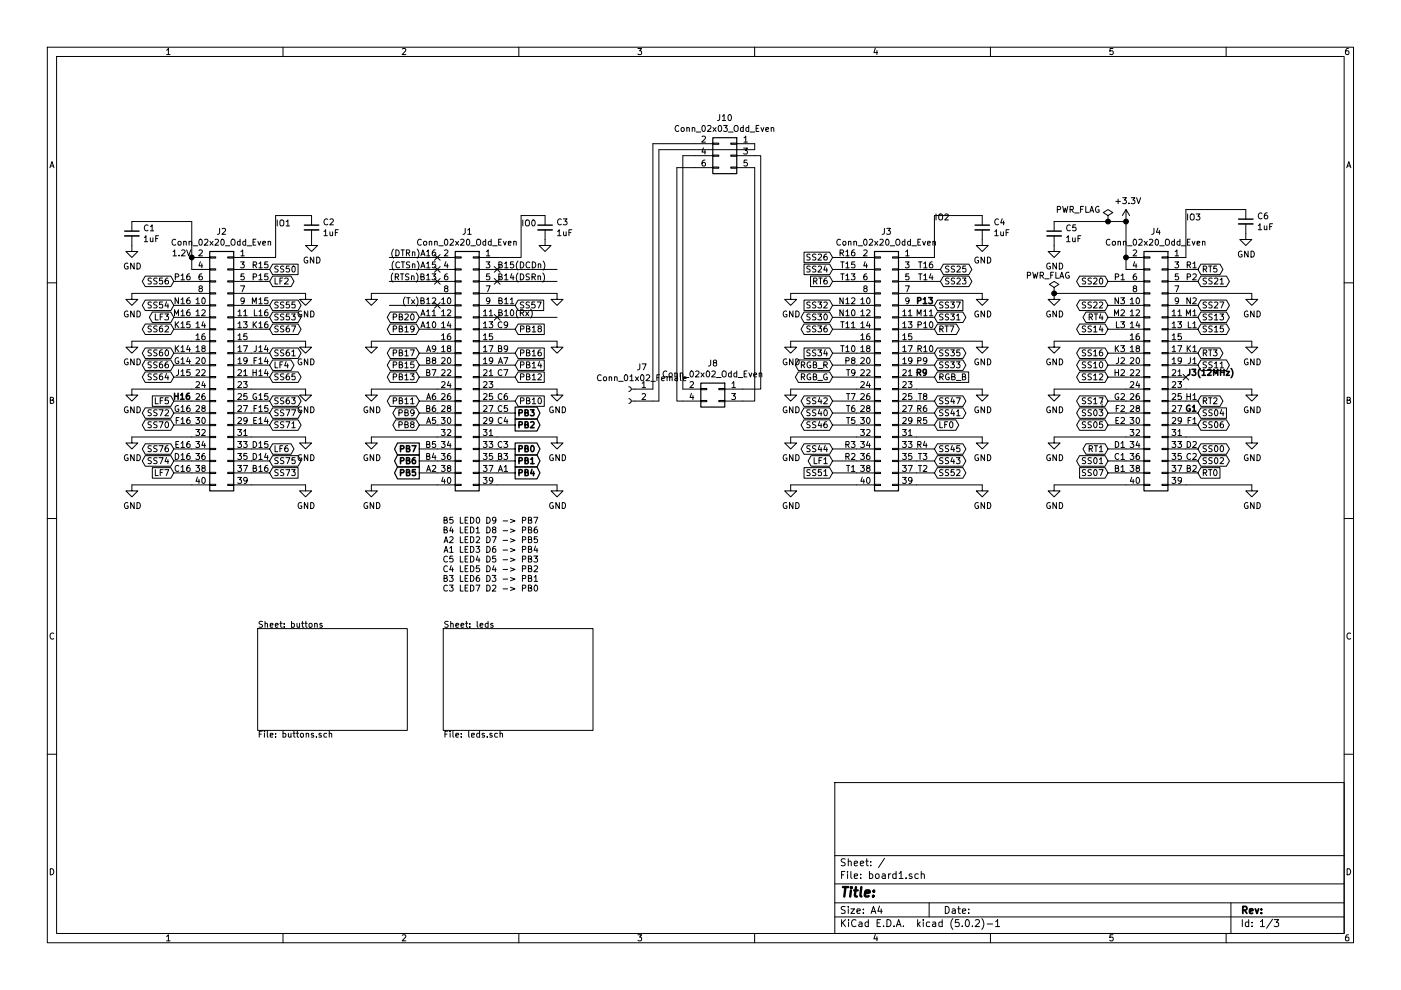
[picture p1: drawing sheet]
EESchema Schematic File Version 4
LIBS:board1-cache
EELAYER 29 0
EELAYER END
$Descr A4 11693 8268
encoding utf-8
Sheet 1 3
Title ""
Date ""
Rev ""
Comp ""
Comment1 ""
Comment2 ""
Comment3 ""
Comment4 ""
$EndDescr
Text GLabel 1450 2350 0    50   BiDi ~ 0
SS56
Text GLabel 1450 2550 0    50   BiDi ~ 0
SS54
Text GLabel 1450 2650 0    50   BiDi ~ 0
LF3
$Comp
L power:GND #PWR0101
U 1 1
P 1100 2450
F 0 "#PWR0101" H 1100 2200 50  0001 C CNN
F 1 "GND" H 1105 2277 50  0000 C CNN
F 2 "" H 1100 2450 50  0001 C CNN
F 3 "" H 1100 2450 50  0001 C CNN
	1    1100 2450
	1    0    0    -1  
$EndComp
$Comp
L power:GND #PWR0102
U 1 1
P 1100 2850
F 0 "#PWR0102" H 1100 2600 50  0001 C CNN
F 1 "GND" H 1105 2677 50  0000 C CNN
F 2 "" H 1100 2850 50  0001 C CNN
F 3 "" H 1100 2850 50  0001 C CNN
	1    1100 2850
	1    0    0    -1  
$EndComp
$Comp
L power:GND #PWR0103
U 1 1
P 1100 3250
F 0 "#PWR0103" H 1100 3000 50  0001 C CNN
F 1 "GND" H 1105 3077 50  0000 C CNN
F 2 "" H 1100 3250 50  0001 C CNN
F 3 "" H 1100 3250 50  0001 C CNN
	1    1100 3250
	1    0    0    -1  
$EndComp
$Comp
L power:GND #PWR0104
U 1 1
P 1100 3650
F 0 "#PWR0104" H 1100 3400 50  0001 C CNN
F 1 "GND" H 1105 3477 50  0000 C CNN
F 2 "" H 1100 3650 50  0001 C CNN
F 3 "" H 1100 3650 50  0001 C CNN
	1    1100 3650
	1    0    0    -1  
$EndComp
$Comp
L power:GND #PWR0105
U 1 1
P 1100 4050
F 0 "#PWR0105" H 1100 3800 50  0001 C CNN
F 1 "GND" H 1105 3877 50  0000 C CNN
F 2 "" H 1100 4050 50  0001 C CNN
F 3 "" H 1100 4050 50  0001 C CNN
	1    1100 4050
	1    0    0    -1  
$EndComp
Text GLabel 1450 2750 0    50   BiDi ~ 0
SS62
Text GLabel 1450 2950 0    50   BiDi ~ 0
SS60
Text GLabel 1450 3050 0    50   BiDi ~ 0
SS66
Text GLabel 1450 3150 0    50   BiDi ~ 0
SS64
Text GLabel 1450 3350 0    50   Input ~ 0
LF5
Text GLabel 1450 3450 0    50   BiDi ~ 0
SS72
Text GLabel 1450 3550 0    50   BiDi ~ 0
SS70
Text GLabel 1450 3750 0    50   BiDi ~ 0
SS76
Text GLabel 1450 3850 0    50   BiDi ~ 0
SS74
Text GLabel 1450 3950 0    50   Input ~ 0
LF7
Text GLabel 2250 3950 2    50   Input ~ 0
SS73
Text GLabel 2250 3850 2    50   BiDi ~ 0
SS75
Text GLabel 2250 3750 2    50   BiDi ~ 0
LF6
Text GLabel 2250 3550 2    50   BiDi ~ 0
SS71
Text GLabel 2250 3450 2    50   BiDi ~ 0
SS77
Text GLabel 2250 3350 2    50   BiDi ~ 0
SS63
Text GLabel 2250 3150 2    50   BiDi ~ 0
SS65
Text GLabel 2250 3050 2    50   BiDi ~ 0
LF4
Text GLabel 2250 2950 2    50   BiDi ~ 0
SS61
Text GLabel 2250 2750 2    50   BiDi ~ 0
SS67
Text GLabel 2250 2650 2    50   BiDi ~ 0
SS53
Text GLabel 2250 2550 2    50   BiDi ~ 0
SS55
Text GLabel 2250 2350 2    50   BiDi ~ 0
LF2
Text GLabel 2250 2250 2    50   Input ~ 0
SS50
$Comp
L power:GND #PWR0107
U 1 1
P 2550 2450
F 0 "#PWR0107" H 2550 2200 50  0001 C CNN
F 1 "GND" H 2555 2277 50  0000 C CNN
F 2 "" H 2550 2450 50  0001 C CNN
F 3 "" H 2550 2450 50  0001 C CNN
	1    2550 2450
	1    0    0    -1  
$EndComp
$Comp
L power:GND #PWR0108
U 1 1
P 2550 2850
F 0 "#PWR0108" H 2550 2600 50  0001 C CNN
F 1 "GND" H 2555 2677 50  0000 C CNN
F 2 "" H 2550 2850 50  0001 C CNN
F 3 "" H 2550 2850 50  0001 C CNN
	1    2550 2850
	1    0    0    -1  
$EndComp
$Comp
L power:GND #PWR0109
U 1 1
P 2550 3250
F 0 "#PWR0109" H 2550 3000 50  0001 C CNN
F 1 "GND" H 2555 3077 50  0000 C CNN
F 2 "" H 2550 3250 50  0001 C CNN
F 3 "" H 2550 3250 50  0001 C CNN
	1    2550 3250
	1    0    0    -1  
$EndComp
$Comp
L power:GND #PWR0110
U 1 1
P 2550 3650
F 0 "#PWR0110" H 2550 3400 50  0001 C CNN
F 1 "GND" H 2555 3477 50  0000 C CNN
F 2 "" H 2550 3650 50  0001 C CNN
F 3 "" H 2550 3650 50  0001 C CNN
	1    2550 3650
	1    0    0    -1  
$EndComp
$Comp
L power:GND #PWR0111
U 1 1
P 2550 4050
F 0 "#PWR0111" H 2550 3800 50  0001 C CNN
F 1 "GND" H 2555 3877 50  0000 C CNN
F 2 "" H 2550 4050 50  0001 C CNN
F 3 "" H 2550 4050 50  0001 C CNN
	1    2550 4050
	1    0    0    -1  
$EndComp
$Comp
L power:GND #PWR0116
U 1 1
P 3100 2450
F 0 "#PWR0116" H 3100 2200 50  0001 C CNN
F 1 "GND" H 3105 2277 50  0001 C CNN
F 2 "" H 3100 2450 50  0001 C CNN
F 3 "" H 3100 2450 50  0001 C CNN
	1    3100 2450
	1    0    0    -1  
$EndComp
Text GLabel 4300 2550 2    50   Input ~ 0
SS57
$Comp
L power:GND #PWR0117
U 1 1
P 3100 2850
F 0 "#PWR0117" H 3100 2600 50  0001 C CNN
F 1 "GND" H 3105 2677 50  0001 C CNN
F 2 "" H 3100 2850 50  0001 C CNN
F 3 "" H 3100 2850 50  0001 C CNN
	1    3100 2850
	1    0    0    -1  
$EndComp
$Comp
L power:GND #PWR0118
U 1 1
P 3100 3250
F 0 "#PWR0118" H 3100 3000 50  0001 C CNN
F 1 "GND" H 3105 3077 50  0000 C CNN
F 2 "" H 3100 3250 50  0001 C CNN
F 3 "" H 3100 3250 50  0001 C CNN
	1    3100 3250
	1    0    0    -1  
$EndComp
$Comp
L power:GND #PWR0119
U 1 1
P 3100 3650
F 0 "#PWR0119" H 3100 3400 50  0001 C CNN
F 1 "GND" H 3105 3477 50  0000 C CNN
F 2 "" H 3100 3650 50  0001 C CNN
F 3 "" H 3100 3650 50  0001 C CNN
	1    3100 3650
	1    0    0    -1  
$EndComp
$Comp
L power:GND #PWR0120
U 1 1
P 3100 4050
F 0 "#PWR0120" H 3100 3800 50  0001 C CNN
F 1 "GND" H 3105 3877 50  0000 C CNN
F 2 "" H 3100 4050 50  0001 C CNN
F 3 "" H 3100 4050 50  0001 C CNN
	1    3100 4050
	1    0    0    -1  
$EndComp
$Comp
L power:GND #PWR0121
U 1 1
P 4650 2450
F 0 "#PWR0121" H 4650 2200 50  0001 C CNN
F 1 "GND" H 4655 2277 50  0001 C CNN
F 2 "" H 4650 2450 50  0001 C CNN
F 3 "" H 4650 2450 50  0001 C CNN
	1    4650 2450
	1    0    0    -1  
$EndComp
$Comp
L power:GND #PWR0122
U 1 1
P 4650 2850
F 0 "#PWR0122" H 4650 2600 50  0001 C CNN
F 1 "GND" H 4655 2677 50  0001 C CNN
F 2 "" H 4650 2850 50  0001 C CNN
F 3 "" H 4650 2850 50  0001 C CNN
	1    4650 2850
	1    0    0    -1  
$EndComp
$Comp
L power:GND #PWR0123
U 1 1
P 4650 3250
F 0 "#PWR0123" H 4650 3000 50  0001 C CNN
F 1 "GND" H 4655 3077 50  0000 C CNN
F 2 "" H 4650 3250 50  0001 C CNN
F 3 "" H 4650 3250 50  0001 C CNN
	1    4650 3250
	1    0    0    -1  
$EndComp
$Comp
L power:GND #PWR0124
U 1 1
P 4650 3650
F 0 "#PWR0124" H 4650 3400 50  0001 C CNN
F 1 "GND" H 4655 3477 50  0000 C CNN
F 2 "" H 4650 3650 50  0001 C CNN
F 3 "" H 4650 3650 50  0001 C CNN
	1    4650 3650
	1    0    0    -1  
$EndComp
$Comp
L power:GND #PWR0125
U 1 1
P 4650 4050
F 0 "#PWR0125" H 4650 3800 50  0001 C CNN
F 1 "GND" H 4655 3877 50  0000 C CNN
F 2 "" H 4650 4050 50  0001 C CNN
F 3 "" H 4650 4050 50  0001 C CNN
	1    4650 4050
	1    0    0    -1  
$EndComp
$Comp
L power:GND #PWR0126
U 1 1
P 6600 2450
F 0 "#PWR0126" H 6600 2200 50  0001 C CNN
F 1 "GND" H 6605 2277 50  0000 C CNN
F 2 "" H 6600 2450 50  0001 C CNN
F 3 "" H 6600 2450 50  0001 C CNN
	1    6600 2450
	1    0    0    -1  
$EndComp
$Comp
L power:GND #PWR0127
U 1 1
P 6600 2850
F 0 "#PWR0127" H 6600 2600 50  0001 C CNN
F 1 "GND" H 6605 2677 50  0000 C CNN
F 2 "" H 6600 2850 50  0001 C CNN
F 3 "" H 6600 2850 50  0001 C CNN
	1    6600 2850
	1    0    0    -1  
$EndComp
$Comp
L power:GND #PWR0128
U 1 1
P 6600 3250
F 0 "#PWR0128" H 6600 3000 50  0001 C CNN
F 1 "GND" H 6605 3077 50  0000 C CNN
F 2 "" H 6600 3250 50  0001 C CNN
F 3 "" H 6600 3250 50  0001 C CNN
	1    6600 3250
	1    0    0    -1  
$EndComp
$Comp
L power:GND #PWR0129
U 1 1
P 6600 3650
F 0 "#PWR0129" H 6600 3400 50  0001 C CNN
F 1 "GND" H 6605 3477 50  0000 C CNN
F 2 "" H 6600 3650 50  0001 C CNN
F 3 "" H 6600 3650 50  0001 C CNN
	1    6600 3650
	1    0    0    -1  
$EndComp
$Comp
L power:GND #PWR0130
U 1 1
P 6600 4050
F 0 "#PWR0130" H 6600 3800 50  0001 C CNN
F 1 "GND" H 6605 3877 50  0000 C CNN
F 2 "" H 6600 4050 50  0001 C CNN
F 3 "" H 6600 4050 50  0001 C CNN
	1    6600 4050
	1    0    0    -1  
$EndComp
$Comp
L power:GND #PWR0131
U 1 1
P 8200 2450
F 0 "#PWR0131" H 8200 2200 50  0001 C CNN
F 1 "GND" H 8205 2277 50  0000 C CNN
F 2 "" H 8200 2450 50  0001 C CNN
F 3 "" H 8200 2450 50  0001 C CNN
	1    8200 2450
	1    0    0    -1  
$EndComp
$Comp
L power:GND #PWR0132
U 1 1
P 8200 2850
F 0 "#PWR0132" H 8200 2600 50  0001 C CNN
F 1 "GND" H 8205 2677 50  0000 C CNN
F 2 "" H 8200 2850 50  0001 C CNN
F 3 "" H 8200 2850 50  0001 C CNN
	1    8200 2850
	1    0    0    -1  
$EndComp
$Comp
L power:GND #PWR0133
U 1 1
P 8200 3250
F 0 "#PWR0133" H 8200 3000 50  0001 C CNN
F 1 "GND" H 8205 3077 50  0000 C CNN
F 2 "" H 8200 3250 50  0001 C CNN
F 3 "" H 8200 3250 50  0001 C CNN
	1    8200 3250
	1    0    0    -1  
$EndComp
$Comp
L power:GND #PWR0134
U 1 1
P 8200 3650
F 0 "#PWR0134" H 8200 3400 50  0001 C CNN
F 1 "GND" H 8205 3477 50  0000 C CNN
F 2 "" H 8200 3650 50  0001 C CNN
F 3 "" H 8200 3650 50  0001 C CNN
	1    8200 3650
	1    0    0    -1  
$EndComp
$Comp
L power:GND #PWR0135
U 1 1
P 8200 4050
F 0 "#PWR0135" H 8200 3800 50  0001 C CNN
F 1 "GND" H 8205 3877 50  0000 C CNN
F 2 "" H 8200 4050 50  0001 C CNN
F 3 "" H 8200 4050 50  0001 C CNN
	1    8200 4050
	1    0    0    -1  
$EndComp
$Comp
L power:GND #PWR0136
U 1 1
P 8800 2450
F 0 "#PWR0136" H 8800 2200 50  0001 C CNN
F 1 "GND" H 8805 2277 50  0000 C CNN
F 2 "" H 8800 2450 50  0001 C CNN
F 3 "" H 8800 2450 50  0001 C CNN
	1    8800 2450
	1    0    0    -1  
$EndComp
$Comp
L power:GND #PWR0137
U 1 1
P 8800 2850
F 0 "#PWR0137" H 8800 2600 50  0001 C CNN
F 1 "GND" H 8805 2677 50  0000 C CNN
F 2 "" H 8800 2850 50  0001 C CNN
F 3 "" H 8800 2850 50  0001 C CNN
	1    8800 2850
	1    0    0    -1  
$EndComp
$Comp
L power:GND #PWR0138
U 1 1
P 8800 3250
F 0 "#PWR0138" H 8800 3000 50  0001 C CNN
F 1 "GND" H 8805 3077 50  0000 C CNN
F 2 "" H 8800 3250 50  0001 C CNN
F 3 "" H 8800 3250 50  0001 C CNN
	1    8800 3250
	1    0    0    -1  
$EndComp
$Comp
L power:GND #PWR0139
U 1 1
P 8800 3650
F 0 "#PWR0139" H 8800 3400 50  0001 C CNN
F 1 "GND" H 8805 3477 50  0000 C CNN
F 2 "" H 8800 3650 50  0001 C CNN
F 3 "" H 8800 3650 50  0001 C CNN
	1    8800 3650
	1    0    0    -1  
$EndComp
$Comp
L power:GND #PWR0140
U 1 1
P 8800 4050
F 0 "#PWR0140" H 8800 3800 50  0001 C CNN
F 1 "GND" H 8805 3877 50  0000 C CNN
F 2 "" H 8800 4050 50  0001 C CNN
F 3 "" H 8800 4050 50  0001 C CNN
	1    8800 4050
	1    0    0    -1  
$EndComp
$Comp
L power:GND #PWR0141
U 1 1
P 10450 2450
F 0 "#PWR0141" H 10450 2200 50  0001 C CNN
F 1 "GND" H 10455 2277 50  0000 C CNN
F 2 "" H 10450 2450 50  0001 C CNN
F 3 "" H 10450 2450 50  0001 C CNN
	1    10450 2450
	1    0    0    -1  
$EndComp
$Comp
L power:GND #PWR0142
U 1 1
P 10450 2850
F 0 "#PWR0142" H 10450 2600 50  0001 C CNN
F 1 "GND" H 10455 2677 50  0000 C CNN
F 2 "" H 10450 2850 50  0001 C CNN
F 3 "" H 10450 2850 50  0001 C CNN
	1    10450 2850
	1    0    0    -1  
$EndComp
$Comp
L power:GND #PWR0143
U 1 1
P 10450 3250
F 0 "#PWR0143" H 10450 3000 50  0001 C CNN
F 1 "GND" H 10455 3077 50  0000 C CNN
F 2 "" H 10450 3250 50  0001 C CNN
F 3 "" H 10450 3250 50  0001 C CNN
	1    10450 3250
	1    0    0    -1  
$EndComp
$Comp
L power:GND #PWR0144
U 1 1
P 10450 3650
F 0 "#PWR0144" H 10450 3400 50  0001 C CNN
F 1 "GND" H 10455 3477 50  0000 C CNN
F 2 "" H 10450 3650 50  0001 C CNN
F 3 "" H 10450 3650 50  0001 C CNN
	1    10450 3650
	1    0    0    -1  
$EndComp
$Comp
L power:GND #PWR0145
U 1 1
P 10450 4050
F 0 "#PWR0145" H 10450 3800 50  0001 C CNN
F 1 "GND" H 10455 3877 50  0000 C CNN
F 2 "" H 10450 4050 50  0001 C CNN
F 3 "" H 10450 4050 50  0001 C CNN
	1    10450 4050
	1    0    0    -1  
$EndComp
Text GLabel 4300 2750 2    50   Input ~ 0
PB18
Text GLabel 4300 2950 2    50   Input ~ 0
PB16
Text GLabel 4300 3050 2    50   Input ~ 0
PB14
Text GLabel 4300 3150 2    50   Input ~ 0
PB12
Text GLabel 4300 3350 2    50   Input ~ 0
PB10
Text GLabel 4300 3450 2    50   Output ~ 10
PB3
Text GLabel 4300 3550 2    50   Output ~ 10
PB2
Text GLabel 4300 3750 2    50   Output ~ 10
PB0
Text GLabel 4300 3850 2    50   Output ~ 10
PB1
Text GLabel 4300 3950 2    50   Output ~ 10
PB4
Text GLabel 3500 2650 0    50   BiDi ~ 0
PB20
Text GLabel 3500 2750 0    50   BiDi ~ 0
PB19
Text GLabel 3500 2950 0    50   BiDi ~ 0
PB17
Text GLabel 3500 3050 0    50   BiDi ~ 0
PB15
Text GLabel 3500 3150 0    50   BiDi ~ 0
PB13
Text GLabel 3500 3350 0    50   BiDi ~ 0
PB11
Text GLabel 3500 3450 0    50   BiDi ~ 0
PB9
Text GLabel 3500 3550 0    50   BiDi ~ 0
PB8
Text GLabel 3500 3750 0    50   Output ~ 10
PB7
Text GLabel 3500 3850 0    50   Output ~ 10
PB6
Text GLabel 3500 3950 0    50   Output ~ 10
PB5
Text GLabel 7850 2250 2    50   BiDi ~ 0
SS25
Text GLabel 7850 2350 2    50   BiDi ~ 0
SS23
Text GLabel 7800 2550 2    50   Input ~ 0
SS37
Text GLabel 7800 2650 2    50   BiDi ~ 0
SS31
Text GLabel 7800 2750 2    50   BiDi ~ 0
RT7
Text GLabel 7800 2950 2    50   BiDi ~ 0
SS35
Text GLabel 7800 3050 2    50   BiDi ~ 0
SS33
Text GLabel 7800 3150 2    50   Input ~ 0
RGB_B
Text GLabel 7800 3350 2    50   BiDi ~ 0
SS47
Text GLabel 7800 3450 2    50   BiDi ~ 0
SS41
Text GLabel 7800 3550 2    50   BiDi ~ 0
LF0
Text GLabel 7800 3750 2    50   BiDi ~ 0
SS45
Text GLabel 7800 3850 2    50   BiDi ~ 0
SS43
Text GLabel 7800 3950 2    50   BiDi ~ 0
SS52
Text GLabel 6950 2150 0    50   Input ~ 0
SS26
Text GLabel 6950 2250 0    50   Input ~ 0
SS24
Text GLabel 6950 2350 0    50   Input ~ 0
RT6
Text GLabel 6950 2550 0    50   Input ~ 0
SS32
Text GLabel 6950 2650 0    50   BiDi ~ 0
SS30
Text GLabel 6950 2750 0    50   BiDi ~ 0
SS36
Text GLabel 6950 2950 0    50   Input ~ 0
SS34
Text GLabel 6950 3050 0    50   BiDi ~ 0
RGB_R
Text GLabel 6950 3150 0    50   BiDi ~ 0
RGB_G
Text GLabel 6950 3350 0    50   BiDi ~ 0
SS42
Text GLabel 6950 3450 0    50   BiDi ~ 0
SS40
Text GLabel 6950 3550 0    50   BiDi ~ 0
SS46
Text GLabel 6950 3750 0    50   BiDi ~ 0
SS44
Text GLabel 6950 3850 0    50   BiDi ~ 0
LF1
Text GLabel 6950 3950 0    50   Input ~ 0
SS51
Text GLabel 10000 2250 2    50   BiDi ~ 0
RT5
Text GLabel 10000 2350 2    50   BiDi ~ 0
SS21
Text GLabel 10000 2550 2    50   BiDi ~ 0
SS27
Text GLabel 10000 2650 2    50   BiDi ~ 0
SS13
Text GLabel 10000 2750 2    50   BiDi ~ 0
SS15
Text GLabel 10000 2950 2    50   BiDi ~ 0
RT3
Text GLabel 10000 3050 2    50   BiDi ~ 0
SS11
Text GLabel 10000 3350 2    50   BiDi ~ 0
RT2
Text GLabel 10000 3450 2    50   Input ~ 0
SS04
Text GLabel 10000 3550 2    50   BiDi ~ 0
SS06
Text GLabel 10000 3750 2    50   BiDi ~ 0
SS00
Text GLabel 10000 3850 2    50   BiDi ~ 0
SS02
Text GLabel 10000 3950 2    50   Input ~ 0
RT0
Text GLabel 9250 2350 0    50   BiDi ~ 0
SS20
Text GLabel 9250 2550 0    50   BiDi ~ 0
SS22
Text GLabel 9250 2650 0    50   BiDi ~ 0
RT4
Text GLabel 9250 2750 0    50   BiDi ~ 0
SS14
Text GLabel 9250 2950 0    50   BiDi ~ 0
SS16
Text GLabel 9250 3050 0    50   BiDi ~ 0
SS10
Text GLabel 9250 3150 0    50   BiDi ~ 0
SS12
Text GLabel 9250 3350 0    50   BiDi ~ 0
SS17
Text GLabel 9250 3450 0    50   BiDi ~ 0
SS03
Text GLabel 9250 3550 0    50   BiDi ~ 0
SS05
Text GLabel 9250 3750 0    50   BiDi ~ 0
RT1
Text GLabel 9250 3850 0    50   BiDi ~ 0
SS01
Text GLabel 9250 3950 0    50   Input ~ 0
SS07
$Comp
L Connector_Generic:Conn_02x20_Odd_Even J4
U 1 1
P 9700 3050
F 0 "J4" H 9750 4167 50  0000 C CNN
F 1 "Conn_02x20_Odd_Even" H 9750 4076 50  0000 C CNN
F 2 "Connector_PinHeader_2.54mm:PinHeader_2x20_P2.54mm_Vertical_SMD" H 9700 3050 50  0001 C CNN
F 3 "~" H 9700 3050 50  0001 C CNN
	1    9700 3050
	-1   0    0    -1  
$EndComp
$Comp
L Connector_Generic:Conn_02x20_Odd_Even J3
U 1 1
P 7450 3050
F 0 "J3" H 7500 4167 50  0000 C CNN
F 1 "Conn_02x20_Odd_Even" H 7500 4076 50  0000 C CNN
F 2 "Connector_PinHeader_2.54mm:PinHeader_2x20_P2.54mm_Vertical_SMD" H 7450 3050 50  0001 C CNN
F 3 "~" H 7450 3050 50  0001 C CNN
	1    7450 3050
	-1   0    0    -1  
$EndComp
$Comp
L Connector_Generic:Conn_02x20_Odd_Even J1
U 1 1
P 3950 3050
F 0 "J1" H 4000 4167 50  0000 C CNN
F 1 "Conn_02x20_Odd_Even" H 4000 4076 50  0000 C CNN
F 2 "Connector_PinHeader_2.54mm:PinHeader_2x20_P2.54mm_Vertical_SMD" H 3950 3050 50  0001 C CNN
F 3 "~" H 3950 3050 50  0001 C CNN
	1    3950 3050
	-1   0    0    -1  
$EndComp
$Comp
L Connector_Generic:Conn_02x20_Odd_Even J2
U 1 1
P 1900 3050
F 0 "J2" H 1950 4167 50  0000 C CNN
F 1 "Conn_02x20_Odd_Even" H 1950 4076 50  0000 C CNN
F 2 "Connector_PinHeader_2.54mm:PinHeader_2x20_P2.54mm_Vertical_SMD" H 1900 3050 50  0001 C CNN
F 3 "~" H 1900 3050 50  0001 C CNN
	1    1900 3050
	-1   0    0    -1  
$EndComp
Text Notes 4500 4950 2    50   ~ 0
B5 LED0 D9 -> PB7\nB4 LED1 D8 -> PB6\nA2 LED2 D7 -> PB5\nA1 LED3 D6 -> PB4\nC5 LED4 D5 -> PB3\nC4 LED5 D4 -> PB2\nB3 LED6 D3 -> PB1\nC3 LED7 D2 -> PB0\n
$Sheet
S 2150 5250 1250 850 
U 5D47CE17
F0 "buttons" 50
F1 "buttons.sch" 50
$EndSheet
Wire Notes Line
	9200 3350 9200 3400
Text Label 9900 3150 0    50   ~ 10
J3(12MHz)
$Sheet
S 3700 5250 1250 850 
U 5CE8935D
F0 "leds" 50
F1 "leds.sch" 50
$EndSheet
Text Label 10000 2250 2    50   ~ 0
R1
Text Label 10000 2350 2    50   ~ 0
P2
Text Label 10000 2550 2    50   ~ 0
N2
Text Label 10000 2650 2    50   ~ 0
M1
Text Label 10000 2750 2    50   ~ 0
L1
Text Label 10000 2950 2    50   ~ 0
K1
Text Label 10000 3050 2    50   ~ 0
J1
Text Label 10000 3350 2    50   ~ 0
H1
Text Label 10000 3450 2    50   ~ 10
G1
Text Label 10000 3550 2    50   ~ 0
F1
Text Label 10000 3750 2    50   ~ 0
D2
Text Label 10000 3850 2    50   ~ 0
C2
Text Label 10000 3950 2    50   ~ 0
B2
Wire Wire Line
	9900 2250 10000 2250
Wire Wire Line
	9900 2350 10000 2350
Wire Wire Line
	9900 2550 10000 2550
Wire Wire Line
	10000 2650 9900 2650
Wire Wire Line
	9900 2750 10000 2750
Wire Wire Line
	10000 2950 9900 2950
Wire Wire Line
	10000 3050 9900 3050
Wire Wire Line
	10000 3350 9900 3350
Wire Wire Line
	9900 3450 10000 3450
Wire Wire Line
	10000 3550 9900 3550
Wire Wire Line
	9900 3750 10000 3750
Wire Wire Line
	10000 3850 9900 3850
Wire Wire Line
	9900 3950 10000 3950
Wire Wire Line
	9400 3950 9250 3950
Wire Wire Line
	9250 3850 9400 3850
Wire Wire Line
	9400 3750 9250 3750
Wire Wire Line
	9250 3550 9400 3550
Wire Wire Line
	9400 3450 9250 3450
Wire Wire Line
	9250 3350 9400 3350
Wire Wire Line
	9400 3150 9250 3150
Wire Wire Line
	9250 3050 9400 3050
Wire Wire Line
	9400 2950 9250 2950
Wire Wire Line
	9250 2750 9400 2750
Wire Wire Line
	9400 2650 9250 2650
Wire Wire Line
	9250 2550 9400 2550
Wire Wire Line
	9400 2350 9250 2350
Text Label 9400 2350 2    50   ~ 0
P1
Text Label 9400 2550 2    50   ~ 0
N3
Text Label 9400 2650 2    50   ~ 0
M2
Text Label 9400 2750 2    50   ~ 0
L3
Text Label 9400 2950 2    50   ~ 0
K3
Text Label 9400 3050 2    50   ~ 0
J2
Text Label 9400 3150 2    50   ~ 0
H2
Text Label 9400 3350 2    50   ~ 0
G2
Text Label 9400 3450 2    50   ~ 0
F2
Text Label 9400 3550 2    50   ~ 0
E2
Text Label 9400 3750 2    50   ~ 0
D1
Text Label 9400 3850 2    50   ~ 0
C1
Text Label 9400 3950 2    50   ~ 0
B1
Wire Wire Line
	1100 2450 1600 2450
Wire Wire Line
	1100 2850 1600 2850
Wire Wire Line
	1100 3250 1600 3250
Wire Wire Line
	1100 3650 1600 3650
Wire Wire Line
	1100 4050 1600 4050
Wire Wire Line
	2100 4050 2550 4050
Wire Wire Line
	2100 3650 2550 3650
Wire Wire Line
	2100 3250 2550 3250
Wire Wire Line
	2100 2850 2550 2850
Wire Wire Line
	2100 2450 2550 2450
Wire Wire Line
	1450 2350 1600 2350
Wire Wire Line
	1450 2550 1600 2550
Wire Wire Line
	1450 2650 1600 2650
Wire Wire Line
	1450 2750 1600 2750
Wire Wire Line
	1450 2950 1600 2950
Wire Wire Line
	1600 3050 1450 3050
Wire Wire Line
	1450 3150 1600 3150
Wire Wire Line
	1600 3350 1450 3350
Wire Wire Line
	1450 3450 1600 3450
Wire Wire Line
	1600 3550 1450 3550
Wire Wire Line
	1450 3750 1600 3750
Wire Wire Line
	1600 3850 1450 3850
Wire Wire Line
	1450 3950 1600 3950
Wire Wire Line
	2100 3950 2250 3950
Wire Wire Line
	2250 3850 2100 3850
Wire Wire Line
	2100 3750 2250 3750
Wire Wire Line
	2250 3550 2100 3550
Wire Wire Line
	2100 3450 2250 3450
Wire Wire Line
	2250 3350 2100 3350
Wire Wire Line
	2100 3150 2250 3150
Wire Wire Line
	2250 3050 2100 3050
Wire Wire Line
	2100 2950 2250 2950
Wire Wire Line
	2250 2750 2100 2750
Wire Wire Line
	2100 2650 2250 2650
Wire Wire Line
	2250 2550 2100 2550
Wire Wire Line
	2100 2350 2250 2350
Wire Wire Line
	2250 2250 2100 2250
Wire Wire Line
	3500 3950 3650 3950
Wire Wire Line
	3650 3850 3500 3850
Wire Wire Line
	3500 3750 3650 3750
Wire Wire Line
	3650 3550 3500 3550
Wire Wire Line
	3500 3450 3650 3450
Wire Wire Line
	3650 3350 3500 3350
Wire Wire Line
	3500 3150 3650 3150
Wire Wire Line
	3650 3050 3500 3050
Wire Wire Line
	3500 2950 3650 2950
Wire Wire Line
	3650 2750 3500 2750
Wire Wire Line
	3500 2650 3650 2650
Wire Wire Line
	4150 2550 4300 2550
Wire Wire Line
	4300 2750 4150 2750
Wire Wire Line
	4150 2950 4300 2950
Wire Wire Line
	4300 3050 4150 3050
Wire Wire Line
	4150 3150 4300 3150
Wire Wire Line
	4300 3350 4150 3350
Wire Wire Line
	4150 3450 4300 3450
Wire Wire Line
	4300 3550 4150 3550
Wire Wire Line
	4150 3750 4300 3750
Wire Wire Line
	4300 3850 4150 3850
Wire Wire Line
	4150 3950 4300 3950
Wire Wire Line
	6600 4050 7150 4050
Wire Wire Line
	6600 3650 7150 3650
Wire Wire Line
	6600 3250 7150 3250
Wire Wire Line
	6600 2850 7150 2850
Wire Wire Line
	6600 2450 7150 2450
Wire Wire Line
	7650 2450 8200 2450
Wire Wire Line
	7650 2850 8200 2850
Wire Wire Line
	7650 3250 8200 3250
Wire Wire Line
	7650 3650 8200 3650
Wire Wire Line
	7650 4050 8200 4050
Wire Wire Line
	6950 2150 7150 2150
Wire Wire Line
	7150 2250 6950 2250
Wire Wire Line
	6950 2350 7150 2350
Wire Wire Line
	7150 2550 6950 2550
Wire Wire Line
	6950 2650 7150 2650
Wire Wire Line
	7150 2750 6950 2750
Wire Wire Line
	6950 2950 7150 2950
Wire Wire Line
	7150 3050 6950 3050
Wire Wire Line
	6950 3150 7150 3150
Wire Wire Line
	7150 3350 6950 3350
Wire Wire Line
	6950 3450 7150 3450
Wire Wire Line
	7150 3550 6950 3550
Wire Wire Line
	6950 3750 7150 3750
Wire Wire Line
	7150 3850 6950 3850
Wire Wire Line
	6950 3950 7150 3950
Wire Wire Line
	7650 3950 7800 3950
Wire Wire Line
	7800 3850 7650 3850
Wire Wire Line
	7650 3750 7800 3750
Wire Wire Line
	7800 3550 7650 3550
Wire Wire Line
	7650 3450 7800 3450
Wire Wire Line
	7800 3350 7650 3350
Wire Wire Line
	7650 3150 7800 3150
Wire Wire Line
	7800 3050 7650 3050
Wire Wire Line
	7650 2950 7800 2950
Wire Wire Line
	7800 2750 7650 2750
Wire Wire Line
	7650 2650 7800 2650
Wire Wire Line
	7800 2550 7650 2550
Wire Wire Line
	7650 2350 7850 2350
Wire Wire Line
	7850 2250 7650 2250
Text Label 1600 2350 2    50   ~ 0
P16
Text Label 1600 2550 2    50   ~ 0
N16
Text Label 1600 2650 2    50   ~ 0
M16
Text Label 1600 2750 2    50   ~ 0
K15
Text Label 1600 2950 2    50   ~ 0
K14
Text Label 1600 3050 2    50   ~ 0
G14
Text Label 1600 3150 2    50   ~ 0
J15
Text Label 1600 3350 2    50   ~ 10
H16
Text Label 1600 3450 2    50   ~ 0
G16
Text Label 1600 3550 2    50   ~ 0
F16
Text Label 1600 3750 2    50   ~ 0
E16
Text Label 1600 3850 2    50   ~ 0
D16
Text Label 1600 3950 2    50   ~ 0
C16
Text Label 2250 2250 2    50   ~ 0
R15
Text Label 2250 2350 2    50   ~ 0
P15
Text Label 2250 2550 2    50   ~ 0
M15
Text Label 2250 2650 2    50   ~ 0
L16
Text Label 2250 2750 2    50   ~ 0
K16
Text Label 2250 2950 2    50   ~ 0
J14
Text Label 2250 3050 2    50   ~ 0
F14
Text Label 2250 3150 2    50   ~ 0
H14
Text Label 2250 3350 2    50   ~ 0
G15
Text Label 2250 3450 2    50   ~ 0
F15
Text Label 2250 3550 2    50   ~ 0
E14
Text Label 2250 3750 2    50   ~ 0
D15
Text Label 2250 3850 2    50   ~ 0
D14
Text Label 2250 3950 2    50   ~ 0
B16
Text Label 3650 2650 2    50   ~ 0
A11
Text Label 3650 2750 2    50   ~ 0
A10
Text Label 3650 2950 2    50   ~ 0
A9
Text Label 3650 3050 2    50   ~ 0
B8
Text Label 3650 3150 2    50   ~ 0
B7
Text Label 3650 3350 2    50   ~ 0
A6
Text Label 3650 3450 2    50   ~ 0
B6
Text Label 3650 3550 2    50   ~ 0
A5
Text Label 3650 3750 2    50   ~ 0
B5
Text Label 3650 3850 2    50   ~ 0
B4
Text Label 3650 3950 2    50   ~ 0
A2
Text Label 4250 3950 2    50   ~ 0
A1
Text Label 4250 3850 2    50   ~ 0
B3
Text Label 4250 3750 2    50   ~ 0
C3
Text Label 4250 3550 2    50   ~ 0
C4
Text Label 4250 3450 2    50   ~ 0
C5
Text Label 4250 3350 2    50   ~ 0
C6
Text Label 4250 3150 2    50   ~ 0
C7
Text Label 4250 3050 2    50   ~ 0
A7
Text Label 4250 2950 2    50   ~ 0
B9
Text Label 4250 2750 2    50   ~ 0
C9
Text Label 4150 2550 0    50   ~ 0
B11
Text Label 7150 2150 2    50   ~ 0
R16
Text Label 7150 2250 2    50   ~ 0
T15
Text Label 7150 2350 2    50   ~ 0
T13
Text Label 7150 2550 2    50   ~ 0
N12
Text Label 7150 2650 2    50   ~ 0
N10
Text Label 7150 2750 2    50   ~ 0
T11
Text Label 7150 2950 2    50   ~ 0
T10
Text Label 7150 3050 2    50   ~ 0
P8
Text Label 7150 3150 2    50   ~ 0
T9
Text Label 7150 3350 2    50   ~ 0
T7
Text Label 7150 3450 2    50   ~ 0
T6
Text Label 7150 3550 2    50   ~ 0
T5
Text Label 7150 3750 2    50   ~ 0
R3
Text Label 7150 3850 2    50   ~ 0
R2
Text Label 7150 3950 2    50   ~ 0
T1
Text Label 7750 3950 2    50   ~ 0
T2
Text Label 7750 3850 2    50   ~ 0
T3
Text Label 7750 3750 2    50   ~ 0
R4
Text Label 7750 3550 2    50   ~ 0
R5
Text Label 7750 3450 2    50   ~ 0
R6
Text Label 7750 3350 2    50   ~ 0
T8
Text Label 7750 3150 2    50   ~ 10
R9
Text Label 7750 3050 2    50   ~ 0
P9
Text Label 7800 2950 2    50   ~ 0
R10
Text Label 7800 2750 2    50   ~ 0
P10
Text Label 7800 2650 2    50   ~ 0
M11
Text Label 7800 2550 2    50   ~ 10
P13
Text Label 7800 2350 2    50   ~ 0
T14
Text Label 7800 2250 2    50   ~ 0
T16
Wire Wire Line
	3100 4050 3650 4050
Wire Wire Line
	3100 3650 3650 3650
Wire Wire Line
	3100 3250 3650 3250
Wire Wire Line
	3100 2850 3650 2850
Wire Wire Line
	3100 2450 3650 2450
Wire Wire Line
	4150 2450 4650 2450
Wire Wire Line
	4150 2850 4650 2850
Wire Wire Line
	4150 3250 4650 3250
Wire Wire Line
	4150 3650 4650 3650
Wire Wire Line
	4150 4050 4650 4050
$Comp
L power:+3.3V #PWR07
U 1 1
P 9400 1850
F 0 "#PWR07" H 9400 1700 50  0001 C CNN
F 1 "+3.3V" H 9415 2023 50  0000 C CNN
F 2 "" H 9400 1850 50  0001 C CNN
F 3 "" H 9400 1850 50  0001 C CNN
	1    9400 1850
	1    0    0    -1  
$EndComp
Wire Wire Line
	9400 1850 9400 2150
Wire Wire Line
	9400 2150 9400 2250
Connection ~ 9400 2150
Wire Wire Line
	1600 1850 1600 2150
Wire Wire Line
	1600 2150 1600 2250
Connection ~ 1600 2150
Text Label 9900 1850 0    50   ~ 0
IO3
Wire Wire Line
	7650 2150 7800 2150
Wire Wire Line
	4150 2150 4350 2150
Wire Wire Line
	4350 2150 4350 1800
Wire Wire Line
	2100 2150 2300 2150
Wire Wire Line
	2300 2150 2300 1800
Text Label 7800 1850 0    50   ~ 0
IO2
Text Label 4350 1900 0    50   ~ 0
IO0
Text Label 2300 1900 0    50   ~ 0
IO1
$Comp
L Device:C_Small C2
U 1 1
P 2600 1900
F 0 "C2" H 2692 1946 50  0000 L CNN
F 1 "1uF" H 2692 1855 50  0000 L CNN
F 2 "Capacitor_SMD:C_0603_1608Metric" H 2600 1900 50  0001 C CNN
F 3 "~" H 2600 1900 50  0001 C CNN
	1    2600 1900
	1    0    0    -1  
$EndComp
$Comp
L power:GND #PWR03
U 1 1
P 2600 2000
F 0 "#PWR03" H 2600 1750 50  0001 C CNN
F 1 "GND" H 2605 1827 50  0000 C CNN
F 2 "" H 2600 2000 50  0001 C CNN
F 3 "" H 2600 2000 50  0001 C CNN
	1    2600 2000
	1    0    0    -1  
$EndComp
$Comp
L Device:C_Small C3
U 1 1
P 4550 1900
F 0 "C3" H 4642 1946 50  0000 L CNN
F 1 "1uF" H 4642 1855 50  0000 L CNN
F 2 "Capacitor_SMD:C_0603_1608Metric" H 4550 1900 50  0001 C CNN
F 3 "~" H 4550 1900 50  0001 C CNN
	1    4550 1900
	1    0    0    -1  
$EndComp
$Comp
L power:GND #PWR04
U 1 1
P 4550 2000
F 0 "#PWR04" H 4550 1750 50  0001 C CNN
F 1 "GND" H 4555 1827 50  0001 C CNN
F 2 "" H 4550 2000 50  0001 C CNN
F 3 "" H 4550 2000 50  0001 C CNN
	1    4550 2000
	1    0    0    -1  
$EndComp
$Comp
L Device:C_Small C4
U 1 1
P 8200 1900
F 0 "C4" H 8292 1946 50  0000 L CNN
F 1 "1uF" H 8292 1855 50  0000 L CNN
F 2 "Capacitor_SMD:C_0603_1608Metric" H 8200 1900 50  0001 C CNN
F 3 "~" H 8200 1900 50  0001 C CNN
	1    8200 1900
	1    0    0    -1  
$EndComp
$Comp
L power:GND #PWR05
U 1 1
P 8200 2000
F 0 "#PWR05" H 8200 1750 50  0001 C CNN
F 1 "GND" H 8205 1827 50  0000 C CNN
F 2 "" H 8200 2000 50  0001 C CNN
F 3 "" H 8200 2000 50  0001 C CNN
	1    8200 2000
	1    0    0    -1  
$EndComp
$Comp
L Device:C_Small C6
U 1 1
P 10400 1850
F 0 "C6" H 10492 1896 50  0000 L CNN
F 1 "1uF" H 10492 1805 50  0000 L CNN
F 2 "Capacitor_SMD:C_0603_1608Metric" H 10400 1850 50  0001 C CNN
F 3 "~" H 10400 1850 50  0001 C CNN
	1    10400 1850
	1    0    0    -1  
$EndComp
$Comp
L power:GND #PWR08
U 1 1
P 10400 1950
F 0 "#PWR08" H 10400 1700 50  0001 C CNN
F 1 "GND" H 10405 1777 50  0000 C CNN
F 2 "" H 10400 1950 50  0001 C CNN
F 3 "" H 10400 1950 50  0001 C CNN
	1    10400 1950
	1    0    0    -1  
$EndComp
Wire Wire Line
	9900 1750 9900 2150
Wire Wire Line
	8200 1800 7800 1800
Wire Wire Line
	7800 1800 7800 2150
Wire Wire Line
	4350 1800 4550 1800
Wire Wire Line
	2600 1800 2300 1800
$Comp
L Device:C_Small C5
U 1 1
P 8800 1950
F 0 "C5" H 8892 1996 50  0000 L CNN
F 1 "1uF" H 8892 1905 50  0000 L CNN
F 2 "Capacitor_SMD:C_0603_1608Metric" H 8800 1950 50  0001 C CNN
F 3 "~" H 8800 1950 50  0001 C CNN
	1    8800 1950
	1    0    0    -1  
$EndComp
$Comp
L power:GND #PWR06
U 1 1
P 8800 2050
F 0 "#PWR06" H 8800 1800 50  0001 C CNN
F 1 "GND" H 8805 1877 50  0000 C CNN
F 2 "" H 8800 2050 50  0001 C CNN
F 3 "" H 8800 2050 50  0001 C CNN
	1    8800 2050
	1    0    0    -1  
$EndComp
$Comp
L Device:C_Small C1
U 1 1
P 1100 1950
F 0 "C1" H 1192 1996 50  0000 L CNN
F 1 "1uF" H 1192 1905 50  0000 L CNN
F 2 "Capacitor_SMD:C_0603_1608Metric" H 1100 1950 50  0001 C CNN
F 3 "~" H 1100 1950 50  0001 C CNN
	1    1100 1950
	1    0    0    -1  
$EndComp
$Comp
L power:GND #PWR01
U 1 1
P 1100 2050
F 0 "#PWR01" H 1100 1800 50  0001 C CNN
F 1 "GND" H 1105 1877 50  0000 C CNN
F 2 "" H 1100 2050 50  0001 C CNN
F 3 "" H 1100 2050 50  0001 C CNN
	1    1100 2050
	1    0    0    -1  
$EndComp
Wire Wire Line
	1100 1850 1600 1850
Wire Wire Line
	8800 1850 9250 1850
Connection ~ 9400 1850
Wire Wire Line
	8800 2850 9400 2850
Wire Wire Line
	8800 3250 9400 3250
Wire Wire Line
	8800 3650 9400 3650
Wire Wire Line
	8800 4050 9400 4050
Wire Wire Line
	9900 4050 10450 4050
Wire Wire Line
	9900 3650 10450 3650
Wire Wire Line
	9900 3250 10450 3250
Wire Wire Line
	9900 2850 10450 2850
Wire Wire Line
	9900 2450 10450 2450
Wire Wire Line
	9900 1750 10400 1750
$Comp
L Connector_Generic:Conn_02x02_Odd_Even J8
U 1 1
P 6000 3250
F 0 "J8" H 6050 3467 50  0000 C CNN
F 1 "Conn_02x02_Odd_Even" H 6050 3376 50  0000 C CNN
F 2 "Connector_PinSocket_2.54mm:PinSocket_2x02_P2.54mm_Vertical_SMD" H 6000 3250 50  0001 C CNN
F 3 "~" H 6000 3250 50  0001 C CNN
	1    6000 3250
	-1   0    0    -1  
$EndComp
Wire Wire Line
	5450 3350 5500 3350
Wire Wire Line
	5700 1300 5800 1300
Wire Wire Line
	5650 1400 5650 3350
Wire Wire Line
	5650 3350 5700 3350
Wire Wire Line
	6300 1400 6300 3350
Wire Wire Line
	6300 3350 6200 3350
Wire Wire Line
	6300 1300 6350 1300
Wire Wire Line
	6350 1300 6350 3250
Wire Wire Line
	6350 3250 6200 3250
Wire Wire Line
	4150 2350 4650 2350
Wire Wire Line
	4150 2250 4650 2250
Wire Wire Line
	3650 2550 3250 2550
Wire Wire Line
	3650 2350 3250 2350
Wire Wire Line
	3650 2250 3250 2250
Wire Wire Line
	3650 2150 3250 2150
Wire Wire Line
	4150 2650 4650 2650
Text Label 3650 2150 2    50   ~ 0
(DTRn)A16
Text Label 3650 2250 2    50   ~ 0
(CTSn)A15
Text Label 3650 2350 2    50   ~ 0
(RTSn)B13
Text Label 3650 2550 2    50   ~ 0
(Tx)B12
Text Label 4150 2650 0    50   ~ 0
B10(Rx)
Text Label 4150 2350 0    50   ~ 0
B14(DSRn)
Text Label 4150 2250 0    50   ~ 0
B15(DCDn)
NoConn ~ 3650 2250
NoConn ~ 4150 2350
NoConn ~ 4150 2250
NoConn ~ 3650 2550
NoConn ~ 3650 2350
NoConn ~ 3650 2150
NoConn ~ 4150 2650
NoConn ~ 9900 3150
Text Label 1600 2150 2    50   ~ 0
1.2V
$Comp
L power:PWR_FLAG #FLG0101
U 1 1
P 9250 1850
F 0 "#FLG0101" H 9250 1925 50  0001 C CNN
F 1 "PWR_FLAG" H 9000 1950 50  0000 C CNN
F 2 "" H 9250 1850 50  0001 C CNN
F 3 "~" H 9250 1850 50  0001 C CNN
	1    9250 1850
	1    0    0    -1  
$EndComp
Connection ~ 9250 1850
Wire Wire Line
	9250 1850 9400 1850
Wire Wire Line
	8800 2450 9400 2450
$Comp
L power:PWR_FLAG #FLG0102
U 1 1
P 8800 2450
F 0 "#FLG0102" H 8800 2525 50  0001 C CNN
F 1 "PWR_FLAG" H 8750 2600 50  0000 C CNN
F 2 "" H 8800 2450 50  0001 C CNN
F 3 "~" H 8800 2450 50  0001 C CNN
	1    8800 2450
	1    0    0    -1  
$EndComp
Connection ~ 8800 2450
$Comp
L Connector:Conn_01x02_Female J7
U 1 1
P 5250 3250
F 0 "J7" H 5142 3435 50  0000 C CNN
F 1 "Conn_01x02_Female" H 5142 3344 50  0000 C CNN
F 2 "Connector_PinSocket_2.54mm:PinSocket_1x02_P2.54mm_Vertical_SMD_Pin1Left" H 5250 3250 50  0001 C CNN
F 3 "~" H 5250 3250 50  0001 C CNN
	1    5250 3250
	-1   0    0    -1  
$EndComp
Wire Wire Line
	5700 1300 5700 3250
Wire Wire Line
	5650 1400 5800 1400
$Comp
L Connector_Generic:Conn_02x03_Odd_Even J10
U 1 1
P 6100 1300
F 0 "J10" H 6150 1617 50  0000 C CNN
F 1 "Conn_02x03_Odd_Even" H 6150 1526 50  0000 C CNN
F 2 "Connector_PinHeader_2.54mm:PinHeader_2x03_P2.54mm_Vertical_SMD" H 6100 1300 50  0001 C CNN
F 3 "~" H 6100 1300 50  0001 C CNN
	1    6100 1300
	-1   0    0    -1  
$EndComp
Wire Wire Line
	5500 1250 6300 1250
Wire Wire Line
	6300 1250 6300 1200
Wire Wire Line
	5500 1250 5500 3350
Wire Wire Line
	5450 1200 5800 1200
Wire Wire Line
	5450 1200 5450 3250
$EndSCHEMATC
